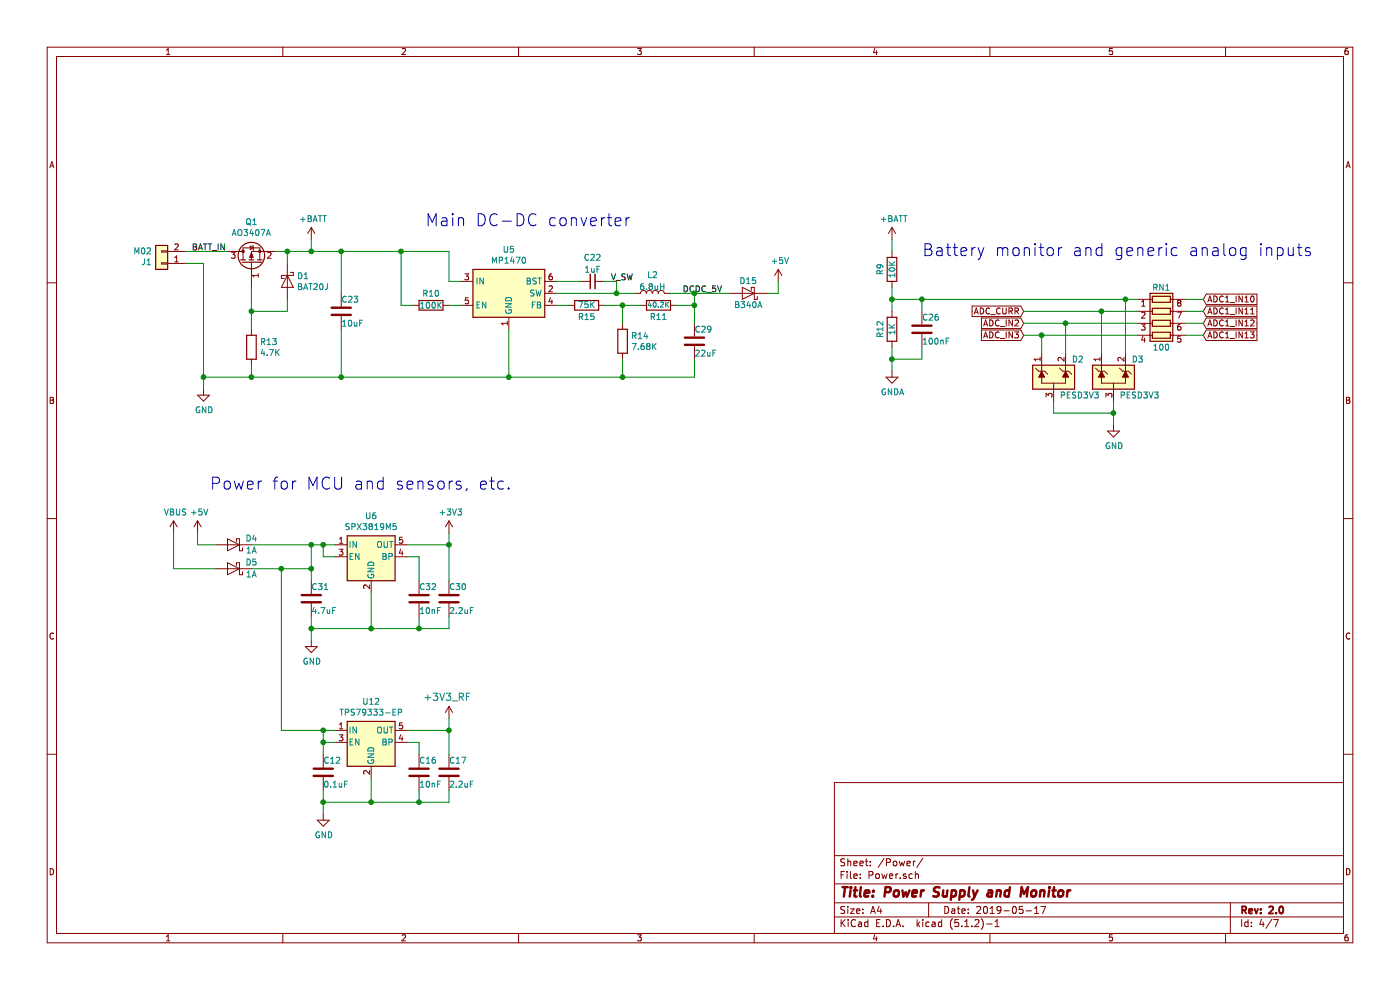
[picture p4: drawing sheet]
EESchema Schematic File Version 4
LIBS:SimpleFC_G-cache
EELAYER 29 0
EELAYER END
$Descr A4 11693 8268
encoding utf-8
Sheet 4 7
Title "Power Supply and Monitor"
Date "2019-05-17"
Rev "2.0"
Comp ""
Comment1 ""
Comment2 ""
Comment3 ""
Comment4 ""
$EndDescr
$Comp
L Device:Q_PMOS_GSD Q1
U 1 1
P 2100 2200
F 0 "Q1" V 2443 2200 50  0000 C CNN
F 1 "AO3407A" V 2352 2200 50  0000 C CNN
F 2 "Package_TO_SOT_SMD:SOT-23" H 2300 2300 50  0001 C CNN
F 3 "" H 2100 2200 50  0001 C CNN
	1    2100 2200
	0    -1   -1   0   
$EndComp
$Comp
L Device:D_Schottky D1
U 1 1
P 2400 2350
F 0 "D1" V 2354 2429 50  0000 L CNN
F 1 "BAT20J" V 2445 2429 50  0000 L CNN
F 2 "Diode_SMD:D_SOD-323_HandSoldering" H 2400 2350 50  0001 C CNN
F 3 "" H 2400 2350 50  0001 C CNN
	1    2400 2350
	0    1    1    0   
$EndComp
$Comp
L Device:R R13
U 1 1
P 2100 2900
F 0 "R13" H 2170 2946 50  0000 L CNN
F 1 "4.7K" H 2170 2855 50  0000 L CNN
F 2 "Resistor_SMD:R_0603_1608Metric_Pad1.05x0.95mm_HandSolder" V 2030 2900 50  0001 C CNN
F 3 "" H 2100 2900 50  0001 C CNN
	1    2100 2900
	1    0    0    -1  
$EndComp
$Comp
L Device:C C23
U 1 1
P 2850 2600
F 0 "C23" H 2850 2700 50  0000 L CNN
F 1 "10uF" H 2850 2500 50  0000 L CNN
F 2 "Capacitor_SMD:C_1206_3216Metric_Pad1.42x1.75mm_HandSolder" H 2888 2450 50  0001 C CNN
F 3 "" H 2850 2600 50  0001 C CNN
	1    2850 2600
	1    0    0    -1  
$EndComp
$Comp
L Connector_Generic:Conn_01x02 J1
U 1 1
P 1350 2200
F 0 "J1" H 1430 2192 50  0000 L CNN
F 1 "M02" H 1430 2101 50  0000 L CNN
F 2 "Connector_PinHeader_2.54mm:PinHeader_1x02_P2.54mm_Vertical" H 1350 2200 50  0001 C CNN
F 3 "~" H 1350 2200 50  0001 C CNN
	1    1350 2200
	-1   0    0    1   
$EndComp
Wire Wire Line
	1550 2100 1900 2100
Wire Wire Line
	2300 2100 2400 2100
Wire Wire Line
	2400 2100 2400 2200
Wire Wire Line
	2100 2400 2100 2600
Wire Wire Line
	2100 2600 2400 2600
Wire Wire Line
	2400 2600 2400 2500
Connection ~ 2100 2600
Wire Wire Line
	2100 2600 2100 2750
$Comp
L power:GND #PWR024
U 1 1
P 1700 3250
F 0 "#PWR024" H 1700 3000 50  0001 C CNN
F 1 "GND" H 1705 3077 50  0000 C CNN
F 2 "" H 1700 3250 50  0001 C CNN
F 3 "" H 1700 3250 50  0001 C CNN
	1    1700 3250
	1    0    0    -1  
$EndComp
Wire Wire Line
	2100 3150 1700 3150
Wire Wire Line
	1700 3150 1700 2200
Wire Wire Line
	1700 2200 1550 2200
Connection ~ 2100 3150
Wire Wire Line
	2100 3150 2100 3050
Wire Wire Line
	2100 3150 2850 3150
Wire Wire Line
	2850 3150 2850 2750
Wire Wire Line
	2400 2100 2600 2100
Wire Wire Line
	2850 2100 2850 2450
Connection ~ 2400 2100
Connection ~ 2850 2100
Connection ~ 2850 3150
Wire Wire Line
	3850 2350 3750 2350
Wire Wire Line
	3750 2350 3750 2100
Wire Wire Line
	3750 2100 3350 2100
$Comp
L Device:R R10
U 1 1
P 3600 2550
F 0 "R10" V 3500 2550 50  0000 C CNN
F 1 "100K" V 3600 2550 50  0000 C CNN
F 2 "Resistor_SMD:R_0603_1608Metric_Pad1.05x0.95mm_HandSolder" V 3530 2550 50  0001 C CNN
F 3 "" H 3600 2550 50  0001 C CNN
	1    3600 2550
	0    1    1    0   
$EndComp
Wire Wire Line
	3450 2550 3350 2550
Wire Wire Line
	3350 2550 3350 2100
Connection ~ 3350 2100
Wire Wire Line
	1700 3250 1700 3150
Connection ~ 1700 3150
$Comp
L Device:R R11
U 1 1
P 5500 2550
F 0 "R11" V 5400 2550 50  0000 C CNN
F 1 "40.2K" V 5500 2550 43  0000 C CNN
F 2 "Resistor_SMD:R_0603_1608Metric_Pad1.05x0.95mm_HandSolder" V 5430 2550 50  0001 C CNN
F 3 "" H 5500 2550 50  0001 C CNN
	1    5500 2550
	0    1    -1   0   
$EndComp
$Comp
L power:+5V #PWR022
U 1 1
P 6500 2350
F 0 "#PWR022" H 6500 2200 50  0001 C CNN
F 1 "+5V" H 6515 2523 50  0000 C CNN
F 2 "" H 6500 2350 50  0001 C CNN
F 3 "" H 6500 2350 50  0001 C CNN
	1    6500 2350
	1    0    0    -1  
$EndComp
Wire Wire Line
	5650 2550 5800 2550
Wire Wire Line
	5800 2550 5800 2450
$Comp
L Device:C_Small C22
U 1 1
P 4950 2350
F 0 "C22" V 4750 2350 50  0000 C CNN
F 1 "1uF" V 4850 2350 50  0000 C CNN
F 2 "Capacitor_SMD:C_0603_1608Metric_Pad1.05x0.95mm_HandSolder" H 4950 2350 50  0001 C CNN
F 3 "" H 4950 2350 50  0001 C CNN
	1    4950 2350
	0    -1   1    0   
$EndComp
$Comp
L Device:L L2
U 1 1
P 5450 2450
F 0 "L2" V 5600 2450 50  0000 C CNN
F 1 "6.8uH" V 5500 2450 50  0000 C CNN
F 2 "Inductor_SMD:L_Taiyo-Yuden_NR-50xx_HandSoldering" H 5450 2450 50  0001 C CNN
F 3 "" H 5450 2450 50  0001 C CNN
	1    5450 2450
	0    -1   -1   0   
$EndComp
Wire Wire Line
	5050 2350 5150 2350
Wire Wire Line
	5150 2350 5150 2450
Wire Wire Line
	5150 2450 5300 2450
Wire Wire Line
	5600 2450 5800 2450
Connection ~ 5800 2450
$Comp
L Device:C C29
U 1 1
P 5800 2850
F 0 "C29" H 5800 2950 50  0000 L CNN
F 1 "22uF" H 5800 2750 50  0000 L CNN
F 2 "Capacitor_SMD:C_0603_1608Metric_Pad1.05x0.95mm_HandSolder" H 5838 2700 50  0001 C CNN
F 3 "" H 5800 2850 50  0001 C CNN
	1    5800 2850
	1    0    0    -1  
$EndComp
Connection ~ 5800 2550
Wire Wire Line
	5800 3150 5800 3000
$Comp
L power:+5V #PWR027
U 1 1
P 1650 4450
F 0 "#PWR027" H 1650 4300 50  0001 C CNN
F 1 "+5V" H 1665 4623 50  0000 C CNN
F 2 "" H 1650 4450 50  0001 C CNN
F 3 "" H 1650 4450 50  0001 C CNN
	1    1650 4450
	1    0    0    -1  
$EndComp
$Comp
L Device:D_Schottky D4
U 1 1
P 1950 4550
F 0 "D4" H 1800 4500 50  0000 C CNN
F 1 "1A" H 1800 4600 50  0000 C CNN
F 2 "Diode_SMD:D_SOD-123" H 1950 4550 50  0001 C CNN
F 3 "" H 1950 4550 50  0001 C CNN
	1    1950 4550
	-1   0    0    1   
$EndComp
Wire Wire Line
	1800 4550 1650 4550
Wire Wire Line
	1650 4550 1650 4450
Wire Wire Line
	2800 4650 2700 4650
Wire Wire Line
	2700 4650 2700 4550
Connection ~ 2700 4550
Wire Wire Line
	2700 4550 2800 4550
$Comp
L power:GND #PWR029
U 1 1
P 2600 5350
F 0 "#PWR029" H 2600 5100 50  0001 C CNN
F 1 "GND" H 2605 5177 50  0000 C CNN
F 2 "" H 2600 5350 50  0001 C CNN
F 3 "" H 2600 5350 50  0001 C CNN
	1    2600 5350
	1    0    0    -1  
$EndComp
$Comp
L power:+3V3 #PWR028
U 1 1
P 3750 4450
F 0 "#PWR028" H 3750 4300 50  0001 C CNN
F 1 "+3V3" H 3765 4623 50  0000 C CNN
F 2 "" H 3750 4450 50  0001 C CNN
F 3 "" H 3750 4450 50  0001 C CNN
	1    3750 4450
	1    0    0    -1  
$EndComp
Wire Wire Line
	3750 4550 3750 4450
$Comp
L Device:C C31
U 1 1
P 2600 5000
F 0 "C31" H 2600 5100 50  0000 L CNN
F 1 "4.7uF" H 2600 4900 50  0000 L CNN
F 2 "Capacitor_SMD:C_0603_1608Metric_Pad1.05x0.95mm_HandSolder" H 2638 4850 50  0001 C CNN
F 3 "" H 2600 5000 50  0001 C CNN
	1    2600 5000
	1    0    0    -1  
$EndComp
$Comp
L Device:C C32
U 1 1
P 3500 5000
F 0 "C32" H 3500 5100 50  0000 L CNN
F 1 "10nF" H 3500 4900 50  0000 L CNN
F 2 "Capacitor_SMD:C_0603_1608Metric_Pad1.05x0.95mm_HandSolder" H 3538 4850 50  0001 C CNN
F 3 "" H 3500 5000 50  0001 C CNN
	1    3500 5000
	1    0    0    -1  
$EndComp
$Comp
L Device:C C30
U 1 1
P 3750 5000
F 0 "C30" H 3750 5100 50  0000 L CNN
F 1 "2.2uF" H 3750 4900 50  0000 L CNN
F 2 "Capacitor_SMD:C_0603_1608Metric_Pad1.05x0.95mm_HandSolder" H 3788 4850 50  0001 C CNN
F 3 "" H 3750 5000 50  0001 C CNN
	1    3750 5000
	1    0    0    -1  
$EndComp
Wire Wire Line
	2100 4550 2600 4550
Wire Wire Line
	2600 5350 2600 5250
Connection ~ 2600 5250
Wire Wire Line
	2600 5250 2600 5150
Wire Wire Line
	2600 4850 2600 4750
Connection ~ 2600 4550
Wire Wire Line
	2600 4550 2700 4550
Wire Wire Line
	3750 5250 3750 5150
Wire Wire Line
	3750 4850 3750 4550
Connection ~ 3750 4550
$Comp
L Device:D_Schottky D5
U 1 1
P 1950 4750
F 0 "D5" H 1800 4700 50  0000 C CNN
F 1 "1A" H 1800 4800 50  0000 C CNN
F 2 "Diode_SMD:D_SOD-123" H 1950 4750 50  0001 C CNN
F 3 "" H 1950 4750 50  0001 C CNN
	1    1950 4750
	-1   0    0    1   
$EndComp
Wire Wire Line
	2100 4750 2350 4750
Connection ~ 2600 4750
Wire Wire Line
	2600 4750 2600 4550
$Comp
L power:VBUS #PWR026
U 1 1
P 1450 4450
F 0 "#PWR026" H 1450 4300 50  0001 C CNN
F 1 "VBUS" H 1465 4623 50  0000 C CNN
F 2 "" H 1450 4450 50  0001 C CNN
F 3 "" H 1450 4450 50  0001 C CNN
	1    1450 4450
	1    0    0    -1  
$EndComp
Wire Wire Line
	1800 4750 1450 4750
Wire Wire Line
	1450 4750 1450 4450
$Comp
L power:+BATT #PWR020
U 1 1
P 2600 2000
F 0 "#PWR020" H 2600 1850 50  0001 C CNN
F 1 "+BATT" H 2615 2173 50  0000 C CNN
F 2 "" H 2600 2000 50  0001 C CNN
F 3 "" H 2600 2000 50  0001 C CNN
	1    2600 2000
	1    0    0    -1  
$EndComp
Wire Wire Line
	2600 2000 2600 2100
Connection ~ 2600 2100
Wire Wire Line
	2600 2100 2850 2100
$Comp
L Device:R R9
U 1 1
P 7450 2250
F 0 "R9" V 7350 2250 50  0000 C CNN
F 1 "10K" V 7450 2250 50  0000 C CNN
F 2 "Resistor_SMD:R_0603_1608Metric_Pad1.05x0.95mm_HandSolder" V 7380 2250 50  0001 C CNN
F 3 "" H 7450 2250 50  0001 C CNN
	1    7450 2250
	1    0    0    1   
$EndComp
$Comp
L Device:R R12
U 1 1
P 7450 2750
F 0 "R12" V 7350 2750 50  0000 C CNN
F 1 "1K" V 7450 2750 50  0000 C CNN
F 2 "Resistor_SMD:R_0603_1608Metric_Pad1.05x0.95mm_HandSolder" V 7380 2750 50  0001 C CNN
F 3 "" H 7450 2750 50  0001 C CNN
	1    7450 2750
	1    0    0    1   
$EndComp
$Comp
L power:GNDA #PWR023
U 1 1
P 7450 3100
F 0 "#PWR023" H 7450 2850 50  0001 C CNN
F 1 "GNDA" H 7455 2927 50  0000 C CNN
F 2 "" H 7450 3100 50  0001 C CNN
F 3 "" H 7450 3100 50  0001 C CNN
	1    7450 3100
	1    0    0    -1  
$EndComp
Wire Wire Line
	7450 3100 7450 3000
Wire Wire Line
	7450 2600 7450 2500
$Comp
L power:+BATT #PWR021
U 1 1
P 7450 2000
F 0 "#PWR021" H 7450 1850 50  0001 C CNN
F 1 "+BATT" H 7465 2173 50  0000 C CNN
F 2 "" H 7450 2000 50  0001 C CNN
F 3 "" H 7450 2000 50  0001 C CNN
	1    7450 2000
	1    0    0    -1  
$EndComp
Wire Wire Line
	7450 2100 7450 2000
$Comp
L Device:C C26
U 1 1
P 7700 2750
F 0 "C26" H 7700 2850 50  0000 L CNN
F 1 "100nF" H 7700 2650 50  0000 L CNN
F 2 "Capacitor_SMD:C_0603_1608Metric_Pad1.05x0.95mm_HandSolder" H 7738 2600 50  0001 C CNN
F 3 "" H 7700 2750 50  0001 C CNN
	1    7700 2750
	1    0    0    -1  
$EndComp
Wire Wire Line
	7450 3000 7700 3000
Wire Wire Line
	7700 3000 7700 2900
Connection ~ 7450 3000
Wire Wire Line
	7450 3000 7450 2900
Wire Wire Line
	7450 2500 7700 2500
Wire Wire Line
	7700 2500 7700 2600
Connection ~ 7450 2500
Wire Wire Line
	7450 2500 7450 2400
Connection ~ 7700 2500
Text GLabel 10050 2500 2    50   Input ~ 0
ADC1_IN10
$Comp
L Device:R_Pack04 RN1
U 1 1
P 9700 2700
F 0 "RN1" V 9400 2700 50  0000 C CNN
F 1 "100" V 9900 2700 50  0000 C CNN
F 2 "Resistor_SMD:R_Array_Concave_4x0603" V 9975 2700 50  0001 C CNN
F 3 "" H 9700 2700 50  0001 C CNN
	1    9700 2700
	0    1    1    0   
$EndComp
Text GLabel 10050 2600 2    50   Input ~ 0
ADC1_IN11
Text GLabel 10050 2700 2    50   Input ~ 0
ADC1_IN12
Text GLabel 10050 2800 2    50   Input ~ 0
ADC1_IN13
Text GLabel 8550 2600 0    50   Input ~ 0
ADC_CURR
Wire Wire Line
	8550 2600 9200 2600
Wire Wire Line
	9500 2700 8900 2700
Wire Wire Line
	9500 2800 8700 2800
Text GLabel 8550 2700 0    50   Input ~ 0
ADC_IN2
Text GLabel 8550 2800 0    50   Input ~ 0
ADC_IN3
$Comp
L ESD:PESD3V3L2BT D2
U 1 1
P 8800 3150
F 0 "D2" H 8950 3300 50  0000 L CNN
F 1 "PESD3V3" H 8850 3000 50  0000 L CNN
F 2 "Package_TO_SOT_SMD:SOT-23" H 9025 3100 50  0001 L CNN
F 3 "" H 8925 3275 50  0001 C CNN
	1    8800 3150
	1    0    0    -1  
$EndComp
$Comp
L ESD:PESD3V3L2BT D3
U 1 1
P 9300 3150
F 0 "D3" H 9450 3300 50  0000 L CNN
F 1 "PESD3V3" H 9350 3000 50  0000 L CNN
F 2 "Package_TO_SOT_SMD:SOT-23" H 9525 3100 50  0001 L CNN
F 3 "" H 9425 3275 50  0001 C CNN
	1    9300 3150
	1    0    0    -1  
$EndComp
Wire Wire Line
	9300 3550 9300 3450
Wire Wire Line
	9300 3450 8800 3450
Wire Wire Line
	8800 3450 8800 3350
Connection ~ 9300 3450
Wire Wire Line
	9300 3450 9300 3350
Wire Wire Line
	7700 2500 9400 2500
$Comp
L power:GND #PWR025
U 1 1
P 9300 3550
F 0 "#PWR025" H 9300 3300 50  0001 C CNN
F 1 "GND" H 9305 3377 50  0000 C CNN
F 2 "" H 9300 3550 50  0001 C CNN
F 3 "" H 9300 3550 50  0001 C CNN
	1    9300 3550
	1    0    0    -1  
$EndComp
Text Notes 1750 4100 0    100  ~ 0
Power for MCU and sensors, etc.
Text Notes 3550 1900 0    100  ~ 0
Main DC-DC converter
Text Notes 7700 2150 0    100  ~ 0
Battery monitor and generic analog inputs
Wire Wire Line
	9900 2800 10050 2800
Wire Wire Line
	9900 2700 10050 2700
Wire Wire Line
	9900 2600 10050 2600
Wire Wire Line
	9900 2500 10050 2500
Wire Wire Line
	8700 2950 8700 2800
Connection ~ 8700 2800
Wire Wire Line
	8700 2800 8550 2800
Wire Wire Line
	8900 2950 8900 2700
Connection ~ 8900 2700
Wire Wire Line
	8900 2700 8550 2700
Wire Wire Line
	9200 2950 9200 2600
Connection ~ 9200 2600
Wire Wire Line
	9200 2600 9500 2600
Wire Wire Line
	9400 2950 9400 2500
Connection ~ 9400 2500
Wire Wire Line
	9400 2500 9500 2500
Wire Wire Line
	6500 2450 6500 2350
Text Label 5700 2450 0    50   ~ 0
DCDC_5V
Wire Wire Line
	5800 2450 6100 2450
Wire Wire Line
	6400 2450 6500 2450
$Comp
L Device:D_Schottky D15
U 1 1
P 6250 2450
F 0 "D15" H 6250 2350 50  0000 C CNN
F 1 "B340A" H 6250 2550 50  0000 C CNN
F 2 "Diode_SMD:D_SMA" H 6250 2450 50  0001 C CNN
F 3 "~" H 6250 2450 50  0001 C CNN
	1    6250 2450
	-1   0    0    1   
$EndComp
Text Label 1600 2100 0    50   ~ 0
BATT_IN
$Comp
L Regulator_Linear:SPX3819M5-L-3-3 U6
U 1 1
P 3100 4650
F 0 "U6" H 3100 4992 50  0000 C CNN
F 1 "SPX3819M5" H 3100 4901 50  0000 C CNN
F 2 "Package_TO_SOT_SMD:SOT-23-5" H 3100 4975 50  0001 C CNN
F 3 "" H 3100 4650 50  0001 C CNN
	1    3100 4650
	1    0    0    -1  
$EndComp
Wire Wire Line
	2600 5250 3100 5250
Wire Wire Line
	3400 4650 3500 4650
Wire Wire Line
	3500 4650 3500 4850
Wire Wire Line
	3400 4550 3750 4550
Wire Wire Line
	3100 4950 3100 5250
Connection ~ 3100 5250
Wire Wire Line
	3100 5250 3500 5250
Wire Wire Line
	3500 5150 3500 5250
Connection ~ 3500 5250
Wire Wire Line
	3500 5250 3750 5250
$Comp
L Regulator_Linear:TPS79333-EP U12
U 1 1
P 3100 6200
F 0 "U12" H 3100 6542 50  0000 C CNN
F 1 "TPS79333-EP" H 3100 6451 50  0000 C CNN
F 2 "Package_TO_SOT_SMD:SOT-23-5" H 3100 6525 50  0001 C CIN
F 3 "http://www.ti.com/lit/ds/symlink/tps79333-ep.pdf" H 3100 6250 50  0001 C CNN
	1    3100 6200
	1    0    0    -1  
$EndComp
$Comp
L Device:C C12
U 1 1
P 2700 6450
F 0 "C12" H 2700 6550 50  0000 L CNN
F 1 "0.1uF" H 2700 6350 50  0000 L CNN
F 2 "Capacitor_SMD:C_0603_1608Metric" H 2738 6300 50  0001 C CNN
F 3 "" H 2700 6450 50  0001 C CNN
	1    2700 6450
	1    0    0    -1  
$EndComp
$Comp
L Device:C C16
U 1 1
P 3500 6450
F 0 "C16" H 3500 6550 50  0000 L CNN
F 1 "10nF" H 3500 6350 50  0000 L CNN
F 2 "Capacitor_SMD:C_0603_1608Metric" H 3538 6300 50  0001 C CNN
F 3 "" H 3500 6450 50  0001 C CNN
	1    3500 6450
	1    0    0    -1  
$EndComp
$Comp
L Device:C C17
U 1 1
P 3750 6450
F 0 "C17" H 3750 6550 50  0000 L CNN
F 1 "2.2uF" H 3750 6350 50  0000 L CNN
F 2 "Capacitor_SMD:C_0603_1608Metric" H 3788 6300 50  0001 C CNN
F 3 "" H 3750 6450 50  0001 C CNN
	1    3750 6450
	1    0    0    -1  
$EndComp
Wire Wire Line
	2800 6100 2700 6100
Wire Wire Line
	2350 6100 2350 4750
Connection ~ 2350 4750
Wire Wire Line
	2350 4750 2600 4750
Wire Wire Line
	2800 6200 2700 6200
Wire Wire Line
	2700 6200 2700 6100
Connection ~ 2700 6100
Wire Wire Line
	2700 6100 2350 6100
Wire Wire Line
	2700 6200 2700 6300
Connection ~ 2700 6200
Wire Wire Line
	3400 6200 3500 6200
Wire Wire Line
	3500 6200 3500 6300
$Comp
L power_extras:+3V3_RF #PWR0105
U 1 1
P 3750 6000
F 0 "#PWR0105" H 3950 6000 60  0001 C CNN
F 1 "+3V3_RF" H 3735 6181 60  0000 C CNN
F 2 "" H 3750 6000 60  0000 C CNN
F 3 "" H 3750 6000 60  0000 C CNN
	1    3750 6000
	1    0    0    -1  
$EndComp
Wire Wire Line
	3400 6100 3750 6100
Wire Wire Line
	3750 6100 3750 6000
Wire Wire Line
	3750 6100 3750 6300
Connection ~ 3750 6100
$Comp
L power:GND #PWR0106
U 1 1
P 2700 6800
F 0 "#PWR0106" H 2700 6550 50  0001 C CNN
F 1 "GND" H 2705 6627 50  0000 C CNN
F 2 "" H 2700 6800 50  0001 C CNN
F 3 "" H 2700 6800 50  0001 C CNN
	1    2700 6800
	1    0    0    -1  
$EndComp
Wire Wire Line
	2700 6800 2700 6700
Wire Wire Line
	2700 6700 3100 6700
Wire Wire Line
	3100 6700 3100 6500
Connection ~ 2700 6700
Wire Wire Line
	2700 6700 2700 6600
Wire Wire Line
	3100 6700 3500 6700
Wire Wire Line
	3500 6700 3500 6600
Connection ~ 3100 6700
Wire Wire Line
	3500 6700 3750 6700
Wire Wire Line
	3750 6700 3750 6600
Connection ~ 3500 6700
$Comp
L Regulator_Switching:MP1470 U5
U 1 1
P 4250 2450
F 0 "U5" H 4250 2817 50  0000 C CNN
F 1 "MP1470" H 4250 2726 50  0000 C CNN
F 2 "Package_TO_SOT_SMD:TSOT-23-6" H 4250 2800 50  0001 C CNN
F 3 "https://www.monolithicpower.com/pub/media/document/MP1470_r1.02.pdf" H 4250 2450 50  0001 C CNN
	1    4250 2450
	1    0    0    -1  
$EndComp
Wire Wire Line
	3750 2550 3850 2550
Wire Wire Line
	2850 3150 4250 3150
Wire Wire Line
	2850 2100 3350 2100
Wire Wire Line
	4250 2750 4250 3150
Connection ~ 4250 3150
Wire Wire Line
	4650 2350 4850 2350
Wire Wire Line
	4650 2450 5150 2450
Connection ~ 5150 2450
$Comp
L Device:R R15
U 1 1
P 4900 2550
F 0 "R15" V 4800 2550 50  0000 C CNN
F 1 "75K" V 4900 2550 50  0000 C CNN
F 2 "Resistor_SMD:R_0603_1608Metric_Pad1.05x0.95mm_HandSolder" V 4830 2550 50  0001 C CNN
F 3 "" H 4900 2550 50  0001 C CNN
	1    4900 2550
	0    1    -1   0   
$EndComp
$Comp
L Device:R R14
U 1 1
P 5200 2850
F 0 "R14" H 5270 2896 50  0000 L CNN
F 1 "7.68K" H 5270 2805 50  0000 L CNN
F 2 "Resistor_SMD:R_0603_1608Metric_Pad1.05x0.95mm_HandSolder" V 5130 2850 50  0001 C CNN
F 3 "~" H 5200 2850 50  0001 C CNN
	1    5200 2850
	1    0    0    -1  
$EndComp
Wire Wire Line
	5800 2550 5800 2700
Wire Wire Line
	4250 3150 5200 3150
Wire Wire Line
	4650 2550 4750 2550
Wire Wire Line
	5050 2550 5200 2550
Wire Wire Line
	5200 2700 5200 2550
Connection ~ 5200 2550
Wire Wire Line
	5200 2550 5350 2550
Wire Wire Line
	5200 3000 5200 3150
Connection ~ 5200 3150
Wire Wire Line
	5200 3150 5800 3150
Text Label 5100 2350 0    50   ~ 0
V_SW
$EndSCHEMATC
